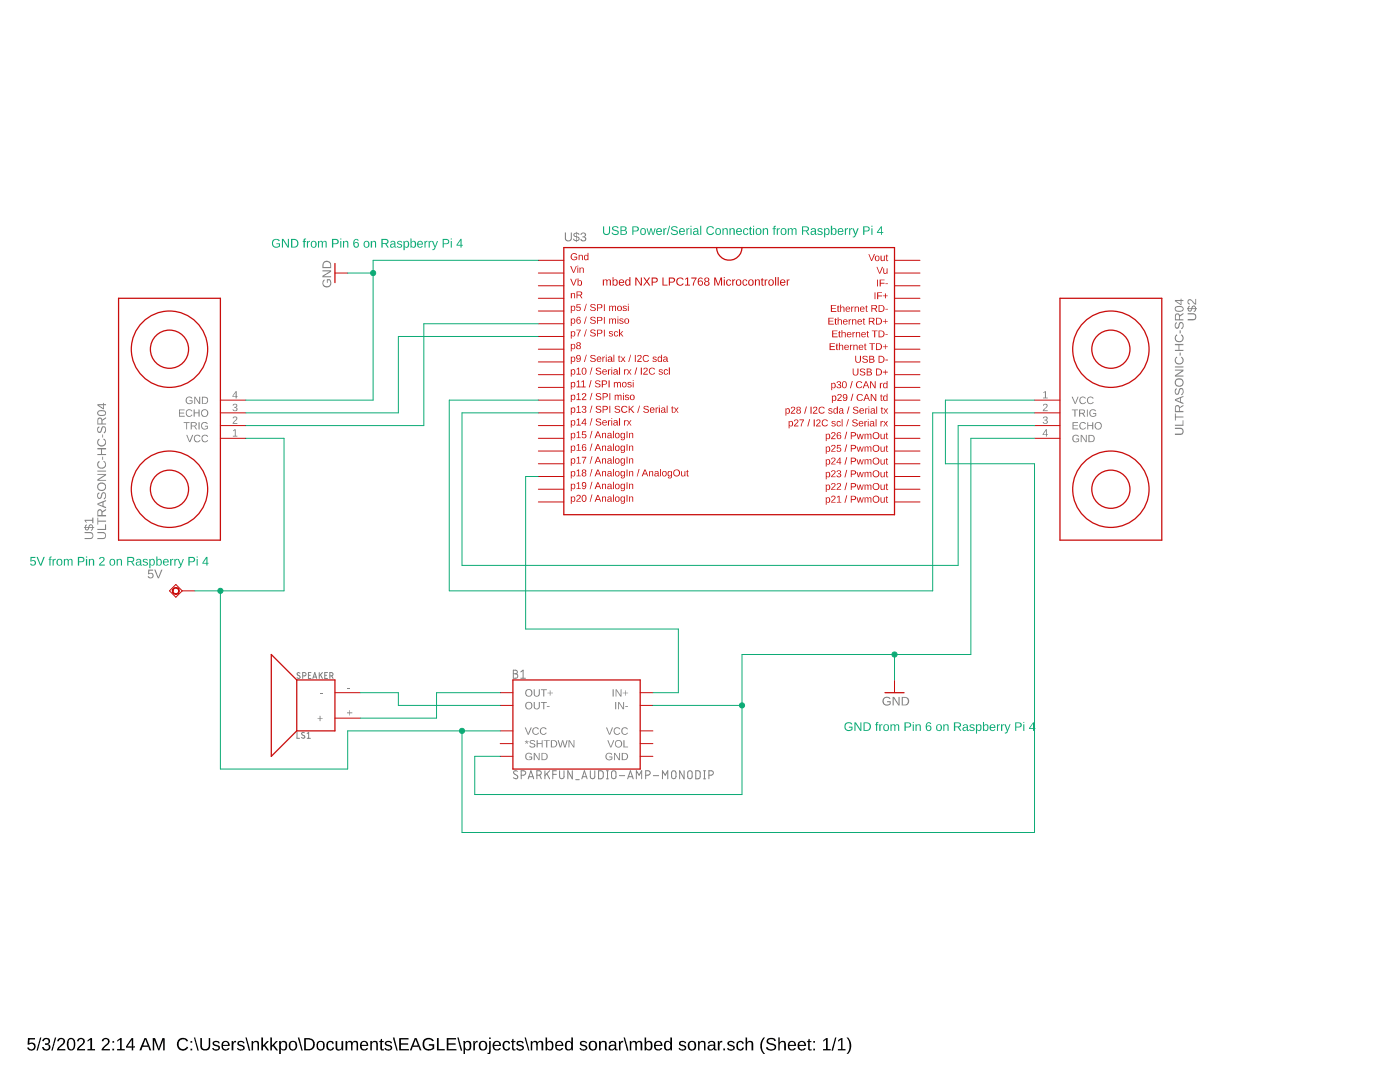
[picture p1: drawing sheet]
<?xml version="1.0" encoding="utf-8"?>
<!DOCTYPE eagle SYSTEM "eagle.dtd">
<!--
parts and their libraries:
diy-modules: Released under the Creative Commons Attribution 4.0 International License: http://creativecommons.org/licenses/by/4.0
SparkFun-Electromechanical: Licensing: Creative Commons ShareAlike 4.0 International - https://creativecommons.org/licenses/by-sa/4.0
-->
<eagle version="9.6.2">
<drawing>
<settings>
<setting alwaysvectorfont="no"/>
<setting verticaltext="up"/>
</settings>
<grid distance="0.1" unitdist="inch" unit="inch" style="lines" multiple="1" display="no" altdistance="0.01" altunitdist="inch" altunit="inch"/>
<schematic xreflabel="%F%N/%S.%C%R" xrefpart="/%S.%C%R">
<libraries>
<library name="diy-modules">
<symbols>
<symbol name="ULTRASONIC-HC-SR04">
<pin name="VCC" x="-2.54" y="-15.24" length="middle" direction="pwr" rot="R90"/>
<pin name="TRIG" x="0" y="-15.24" length="middle" direction="in" rot="R90"/>
<pin name="ECHO" x="2.54" y="-15.24" length="middle" direction="out" rot="R90"/>
<pin name="GND" x="5.08" y="-15.24" length="middle" direction="pwr" rot="R90"/>
<wire x1="-22.86" y1="-10.16" x2="-22.86" y2="10.16" width="0.254" layer="94"/>
<wire x1="-22.86" y1="10.16" x2="25.4" y2="10.16" width="0.254" layer="94"/>
<wire x1="25.4" y1="10.16" x2="25.4" y2="-10.16" width="0.254" layer="94"/>
<wire x1="25.4" y1="-10.16" x2="-22.86" y2="-10.16" width="0.254" layer="94"/>
<circle x="-12.7" y="0" radius="7.62" width="0.254" layer="94"/>
<circle x="15.24" y="0" radius="7.62" width="0.254" layer="94"/>
<circle x="15.24" y="0" radius="3.81845625" width="0.254" layer="94"/>
<circle x="-12.7" y="0" radius="3.81845625" width="0.254" layer="94"/>
<text x="-22.86" y="15.24" size="1.778" layer="95">&gt;NAME</text>
<text x="-22.86" y="12.7" size="1.778" layer="95">&gt;VALUE</text>
</symbol>
</symbols>
<devicesets>
<deviceset name="ULTRASONIC-HC-SR04">
<gates>
<gate name="G$1" symbol="ULTRASONIC-HC-SR04" x="0" y="0"/>
</gates>
<devices>
<device name="" package="ULTRASONIC-HC-SR04">
<connects>
<connect gate="G$1" pin="ECHO" pad="3"/>
<connect gate="G$1" pin="GND" pad="4"/>
<connect gate="G$1" pin="TRIG" pad="2"/>
<connect gate="G$1" pin="VCC" pad="1"/>
</connects>
<technologies>
<technology name=""/>
</technologies>
</device>
<device name="#V" package="ULTRASONIC-HC-SR04#V">
<connects>
<connect gate="G$1" pin="ECHO" pad="3"/>
<connect gate="G$1" pin="GND" pad="4"/>
<connect gate="G$1" pin="TRIG" pad="2"/>
<connect gate="G$1" pin="VCC" pad="1"/>
</connects>
<technologies>
<technology name=""/>
</technologies>
</device>
</devices>
</deviceset>
</devicesets>
</library>
<library name="SparkFun-Electromechanical">
<symbols>
<symbol name="SPEAKER">
<pin name="+" x="-10.16" y="2.54" length="middle"/>
<pin name="-" x="-10.16" y="-2.54" length="middle"/>
<wire x1="-5.08" y1="5.08" x2="-5.08" y2="-5.08" width="0.254" layer="94"/>
<wire x1="-5.08" y1="-5.08" x2="2.54" y2="-5.08" width="0.254" layer="94"/>
<wire x1="2.54" y1="-5.08" x2="2.54" y2="5.08" width="0.254" layer="94"/>
<wire x1="2.54" y1="5.08" x2="-5.08" y2="5.08" width="0.254" layer="94"/>
<wire x1="2.54" y1="5.08" x2="7.62" y2="10.16" width="0.254" layer="94"/>
<wire x1="7.62" y1="10.16" x2="7.62" y2="-10.16" width="0.254" layer="94"/>
<wire x1="7.62" y1="-10.16" x2="2.54" y2="-5.08" width="0.254" layer="94"/>
<text x="2.54" y="5.334" size="1.27" layer="95" font="vector" rot="MR0">&gt;NAME</text>
<text x="2.54" y="-5.334" size="1.27" layer="96" font="vector" rot="R180">&gt;VALUE</text>
</symbol>
</symbols>
<devicesets>
<deviceset name="SPEAKER" prefix="LS">
<gates>
<gate name="G$1" symbol="SPEAKER" x="0" y="0"/>
</gates>
<devices>
<device name="" package="PCB_MOUNT_SPEAKER">
<connects>
<connect gate="G$1" pin="+" pad="+"/>
<connect gate="G$1" pin="-" pad="-"/>
</connects>
<technologies>
<technology name="">
<attribute name="PROD_ID" value="COMP-11789"/>
<attribute name="SF_SKU" value="COM-11089"/>
</technology>
</technologies>
</device>
</devices>
</deviceset>
</devicesets>
</library>
<library name="SparkFun-Boards">
<symbols>
<symbol name="AUDIO-AMP-MONO">
<wire x1="-12.7" y1="10.16" x2="12.7" y2="10.16" width="0.254" layer="94"/>
<wire x1="12.7" y1="10.16" x2="12.7" y2="-7.62" width="0.254" layer="94"/>
<wire x1="12.7" y1="-7.62" x2="-12.7" y2="-7.62" width="0.254" layer="94"/>
<wire x1="-12.7" y1="-7.62" x2="-12.7" y2="10.16" width="0.254" layer="94"/>
<pin name="OUT+" x="-15.24" y="7.62" visible="pin" length="short"/>
<pin name="OUT-" x="-15.24" y="5.08" visible="pin" length="short"/>
<pin name="GND" x="-15.24" y="-5.08" visible="pin" length="short"/>
<pin name="VCC" x="-15.24" y="0" visible="pin" length="short"/>
<pin name="*SHTDWN" x="-15.24" y="-2.54" visible="pin" length="short"/>
<pin name="VCC@VOL" x="15.24" y="0" visible="pin" length="short" rot="R180"/>
<pin name="VOL" x="15.24" y="-2.54" visible="pin" length="short" rot="R180"/>
<pin name="GND@VOL" x="15.24" y="-5.08" visible="pin" length="short" rot="R180"/>
<pin name="IN-" x="15.24" y="5.08" visible="pin" length="short" rot="R180"/>
<pin name="IN+" x="15.24" y="7.62" visible="pin" length="short" rot="R180"/>
<text x="-12.7" y="10.414" size="1.778" layer="95" font="vector">&gt;Name</text>
<text x="-12.7" y="-7.874" size="1.778" layer="96" font="vector" align="top-left">&gt;Value</text>
</symbol>
<symbol name="MBED_NXP_LPC1768">
<wire x1="-33.02" y1="25.4" x2="-33.02" y2="-27.94" width="0.254" layer="94"/>
<wire x1="-33.02" y1="-27.94" x2="33.02" y2="-27.94" width="0.254" layer="94"/>
<wire x1="33.02" y1="-27.94" x2="33.02" y2="25.4" width="0.254" layer="94"/>
<wire x1="33.02" y1="25.4" x2="2.54" y2="25.4" width="0.254" layer="94"/>
<wire x1="2.54" y1="25.4" x2="-2.54" y2="25.4" width="0.254" layer="94"/>
<wire x1="-2.54" y1="25.4" x2="-33.02" y2="25.4" width="0.254" layer="94"/>
<wire x1="2.54" y1="25.4" x2="-2.54" y2="25.4" width="0.254" layer="94" curve="-180"/>
<text x="-33.02" y="26.67" size="1.778" layer="95">&gt;NAME</text>
<text x="-31.75" y="15.24" size="1.4224" layer="94">nR</text>
<text x="31.75" y="19.05" size="1.4224" layer="94" rot="R180">IF-</text>
<text x="31.75" y="16.51" size="1.4224" layer="94" rot="R180">IF+</text>
<text x="31.75" y="13.97" size="1.4224" layer="94" rot="R180">Ethernet RD-</text>
<text x="31.75" y="11.43" size="1.4224" layer="94" rot="R180">Ethernet RD+</text>
<text x="31.75" y="8.89" size="1.4224" layer="94" rot="R180">Ethernet TD-</text>
<text x="31.75" y="6.35" size="1.4224" layer="94" rot="R180">Ethernet TD+</text>
<text x="31.75" y="3.81" size="1.4224" layer="94" rot="R180">USB D-</text>
<text x="31.75" y="1.27" size="1.4224" layer="94" rot="R180">USB D+</text>
<text x="31.75" y="24.13" size="1.4224" layer="94" rot="R180">Vout</text>
<text x="31.75" y="21.59" size="1.4224" layer="94" rot="R180">Vu</text>
<text x="31.75" y="-24.13" size="1.4224" layer="94" rot="R180">p21 / PwmOut</text>
<text x="31.75" y="-21.59" size="1.4224" layer="94" rot="R180">p22 / PwmOut</text>
<text x="31.75" y="-19.05" size="1.4224" layer="94" rot="R180">p23 / PwmOut</text>
<text x="31.75" y="-16.51" size="1.4224" layer="94" rot="R180">p24 / PwmOut</text>
<text x="31.75" y="-13.97" size="1.4224" layer="94" rot="R180">p25 / PwmOut</text>
<text x="31.75" y="-11.43" size="1.4224" layer="94" rot="R180">p26 / PwmOut</text>
<text x="31.75" y="-8.89" size="1.4224" layer="94" rot="R180">p27 / I2C scl / Serial rx</text>
<text x="31.75" y="-6.35" size="1.4224" layer="94" rot="R180">p28 / I2C sda / Serial tx</text>
<text x="31.75" y="-3.81" size="1.4224" layer="94" rot="R180">p29 / CAN td</text>
<text x="31.75" y="-1.27" size="1.4224" layer="94" rot="R180">p30 / CAN rd</text>
<text x="-31.75" y="12.7" size="1.4224" layer="94">p5 / SPI mosi</text>
<text x="-31.75" y="10.16" size="1.4224" layer="94">p6 / SPI miso</text>
<text x="-31.75" y="7.62" size="1.4224" layer="94">p7 / SPI sck</text>
<text x="-31.75" y="5.08" size="1.4224" layer="94">p8</text>
<text x="-31.75" y="2.54" size="1.4224" layer="94">p9 / Serial tx / I2C sda</text>
<text x="-31.75" y="0" size="1.4224" layer="94">p10 / Serial rx / I2C scl</text>
<text x="-31.75" y="-2.54" size="1.4224" layer="94">p11 / SPI mosi</text>
<text x="-31.75" y="-5.08" size="1.4224" layer="94">p12 / SPI miso</text>
<text x="-31.75" y="-7.62" size="1.4224" layer="94">p13 / SPI SCK / Serial tx</text>
<text x="-31.75" y="-10.16" size="1.4224" layer="94">p14 / Serial rx</text>
<text x="-31.75" y="-12.7" size="1.4224" layer="94">p15 / AnalogIn</text>
<text x="-31.75" y="-15.24" size="1.4224" layer="94">p16 / AnalogIn</text>
<text x="-31.75" y="-17.78" size="1.4224" layer="94">p17 / AnalogIn</text>
<text x="-31.75" y="-20.32" size="1.4224" layer="94">p18 / AnalogIn / AnalogOut</text>
<text x="-31.75" y="-22.86" size="1.4224" layer="94">p19 / AnalogIn</text>
<text x="-31.75" y="-25.4" size="1.4224" layer="94">p20 / AnalogIn</text>
<text x="-25.4" y="17.78" size="1.6764" layer="94">mbed NXP LPC1768 Microcontroller</text>
<text x="-31.75" y="20.32" size="1.4224" layer="94">Vin</text>
<text x="-31.75" y="17.78" size="1.4224" layer="94">Vb</text>
<text x="-31.75" y="22.86" size="1.4224" layer="94">Gnd</text>
<pin name="P$1" x="-38.1" y="22.86" visible="off" length="middle"/>
<pin name="P$2" x="-38.1" y="20.32" visible="off" length="middle"/>
<pin name="P$3" x="-38.1" y="17.78" visible="off" length="middle"/>
<pin name="P$4" x="-38.1" y="15.24" visible="off" length="middle"/>
<pin name="P$5" x="-38.1" y="12.7" visible="off" length="middle"/>
<pin name="P$6" x="-38.1" y="10.16" visible="off" length="middle"/>
<pin name="P$7" x="-38.1" y="7.62" visible="off" length="middle"/>
<pin name="P$8" x="-38.1" y="5.08" visible="off" length="middle"/>
<pin name="P$9" x="-38.1" y="2.54" visible="off" length="middle"/>
<pin name="P$10" x="-38.1" y="0" visible="off" length="middle"/>
<pin name="P$11" x="-38.1" y="-2.54" visible="off" length="middle"/>
<pin name="P$12" x="-38.1" y="-5.08" visible="off" length="middle"/>
<pin name="P$13" x="-38.1" y="-7.62" visible="off" length="middle"/>
<pin name="P$14" x="-38.1" y="-10.16" visible="off" length="middle"/>
<pin name="P$15" x="-38.1" y="-12.7" visible="off" length="middle"/>
<pin name="P$16" x="-38.1" y="-15.24" visible="off" length="middle"/>
<pin name="P$17" x="-38.1" y="-17.78" visible="off" length="middle"/>
<pin name="P$18" x="-38.1" y="-20.32" visible="off" length="middle"/>
<pin name="P$19" x="-38.1" y="-22.86" visible="off" length="middle"/>
<pin name="P$20" x="-38.1" y="-25.4" visible="off" length="middle"/>
<pin name="P$21" x="38.1" y="-25.4" visible="off" length="middle" rot="R180"/>
<pin name="P$22" x="38.1" y="-22.86" visible="off" length="middle" rot="R180"/>
<pin name="P$23" x="38.1" y="-20.32" visible="off" length="middle" rot="R180"/>
<pin name="P$24" x="38.1" y="-17.78" visible="off" length="middle" rot="R180"/>
<pin name="P$25" x="38.1" y="-15.24" visible="off" length="middle" rot="R180"/>
<pin name="P$26" x="38.1" y="-12.7" visible="off" length="middle" rot="R180"/>
<pin name="P$27" x="38.1" y="-10.16" visible="off" length="middle" rot="R180"/>
<pin name="P$28" x="38.1" y="-7.62" visible="off" length="middle" rot="R180"/>
<pin name="P$29" x="38.1" y="-5.08" visible="off" length="middle" rot="R180"/>
<pin name="P$30" x="38.1" y="-2.54" visible="off" length="middle" rot="R180"/>
<pin name="P$31" x="38.1" y="0" visible="off" length="middle" rot="R180"/>
<pin name="P$32" x="38.1" y="2.54" visible="off" length="middle" rot="R180"/>
<pin name="P$33" x="38.1" y="5.08" visible="off" length="middle" rot="R180"/>
<pin name="P$34" x="38.1" y="7.62" visible="off" length="middle" rot="R180"/>
<pin name="P$35" x="38.1" y="10.16" visible="off" length="middle" rot="R180"/>
<pin name="P$36" x="38.1" y="12.7" visible="off" length="middle" rot="R180"/>
<pin name="P$37" x="38.1" y="15.24" visible="off" length="middle" rot="R180"/>
<pin name="P$38" x="38.1" y="17.78" visible="off" length="middle" rot="R180"/>
<pin name="P$39" x="38.1" y="20.32" visible="off" length="middle" rot="R180"/>
<pin name="P$40" x="38.1" y="22.86" visible="off" length="middle" rot="R180"/>
</symbol>
</symbols>
<devicesets>
<deviceset name="SPARKFUN_AUDIO-AMP-MONO" prefix="B">
<gates>
<gate name="U1" symbol="AUDIO-AMP-MONO" x="0" y="0"/>
</gates>
<devices>
<device name="DIP" package="AUDIO-AMP-MONO">
<connects>
<connect gate="U1" pin="*SHTDWN" pad="S"/>
<connect gate="U1" pin="GND" pad="PWR-"/>
<connect gate="U1" pin="GND@VOL" pad="VOL-"/>
<connect gate="U1" pin="IN+" pad="IN+"/>
<connect gate="U1" pin="IN-" pad="IN-"/>
<connect gate="U1" pin="OUT+" pad="OUT+"/>
<connect gate="U1" pin="OUT-" pad="OUT-"/>
<connect gate="U1" pin="VCC" pad="PWR+"/>
<connect gate="U1" pin="VCC@VOL" pad="VOL+"/>
<connect gate="U1" pin="VOL" pad="VOL"/>
</connects>
<technologies>
<technology name=""/>
</technologies>
</device>
</devices>
</deviceset>
<deviceset name="MBED_NXP_LPC1768">
<gates>
<gate name="G$1" symbol="MBED_NXP_LPC1768" x="0" y="0"/>
</gates>
<devices>
<device name="" package="DIL40_0.9">
<connects>
<connect gate="G$1" pin="P$1" pad="1"/>
<connect gate="G$1" pin="P$10" pad="10"/>
<connect gate="G$1" pin="P$11" pad="11"/>
<connect gate="G$1" pin="P$12" pad="12"/>
<connect gate="G$1" pin="P$13" pad="13"/>
<connect gate="G$1" pin="P$14" pad="14"/>
<connect gate="G$1" pin="P$15" pad="15"/>
<connect gate="G$1" pin="P$16" pad="16"/>
<connect gate="G$1" pin="P$17" pad="17"/>
<connect gate="G$1" pin="P$18" pad="18"/>
<connect gate="G$1" pin="P$19" pad="19"/>
<connect gate="G$1" pin="P$2" pad="2"/>
<connect gate="G$1" pin="P$20" pad="20"/>
<connect gate="G$1" pin="P$21" pad="21"/>
<connect gate="G$1" pin="P$22" pad="22"/>
<connect gate="G$1" pin="P$23" pad="23"/>
<connect gate="G$1" pin="P$24" pad="24"/>
<connect gate="G$1" pin="P$25" pad="25"/>
<connect gate="G$1" pin="P$26" pad="26"/>
<connect gate="G$1" pin="P$27" pad="27"/>
<connect gate="G$1" pin="P$28" pad="28"/>
<connect gate="G$1" pin="P$29" pad="29"/>
<connect gate="G$1" pin="P$3" pad="3"/>
<connect gate="G$1" pin="P$30" pad="30"/>
<connect gate="G$1" pin="P$31" pad="31"/>
<connect gate="G$1" pin="P$32" pad="32"/>
<connect gate="G$1" pin="P$33" pad="33"/>
<connect gate="G$1" pin="P$34" pad="34"/>
<connect gate="G$1" pin="P$35" pad="35"/>
<connect gate="G$1" pin="P$36" pad="36"/>
<connect gate="G$1" pin="P$37" pad="37"/>
<connect gate="G$1" pin="P$38" pad="38"/>
<connect gate="G$1" pin="P$39" pad="39"/>
<connect gate="G$1" pin="P$4" pad="4"/>
<connect gate="G$1" pin="P$40" pad="40"/>
<connect gate="G$1" pin="P$5" pad="5"/>
<connect gate="G$1" pin="P$6" pad="6"/>
<connect gate="G$1" pin="P$7" pad="7"/>
<connect gate="G$1" pin="P$8" pad="8"/>
<connect gate="G$1" pin="P$9" pad="9"/>
</connects>
<technologies>
<technology name="">
<attribute name="PROD_ID" value="COMP-12167" constant="no"/>
<attribute name="VALUE" value="MBED1768" constant="no"/>
</technology>
</technologies>
</device>
</devices>
</deviceset>
</devicesets>
</library>
<library name="supply1">
<symbols>
<symbol name="GND">
<wire x1="-1.905" y1="0" x2="1.905" y2="0" width="0.254" layer="94"/>
<text x="-2.54" y="-2.54" size="1.778" layer="96">&gt;VALUE</text>
<pin name="GND" x="0" y="2.54" visible="off" length="short" direction="sup" rot="R270"/>
</symbol>
</symbols>
<devicesets>
<deviceset name="GND" prefix="GND">
<gates>
<gate name="1" symbol="GND" x="0" y="0"/>
</gates>
<devices>
<device name="">
<technologies>
<technology name=""/>
</technologies>
</device>
</devices>
</deviceset>
</devicesets>
</library>
<library name="testpad">
<symbols>
<symbol name="PPAD">
<wire x1="0" y1="-2.54" x2="1.27" y2="-1.27" width="0.1524" layer="94"/>
<wire x1="1.27" y1="-1.27" x2="0" y2="0" width="0.1524" layer="94"/>
<wire x1="0" y1="0" x2="-1.27" y2="-1.27" width="0.1524" layer="94"/>
<wire x1="-1.27" y1="-1.27" x2="0" y2="-2.54" width="0.1524" layer="94"/>
<circle x="0" y="-1.27" radius="0.635" width="0.1524" layer="94"/>
<text x="-2.54" y="-4.445" size="1.778" layer="95">&gt;NAME</text>
<text x="2.54" y="-1.27" size="1.778" layer="97">&gt;TP_SIGNAL_NAME</text>
<pin name="TP" x="0" y="2.54" visible="off" length="short" direction="in" rot="R270"/>
</symbol>
</symbols>
<devicesets>
<deviceset name="TPSQ" prefix="TP">
<gates>
<gate name="G$1" symbol="PPAD" x="0" y="0"/>
</gates>
<devices>
<device name="B1,27" package="B1,27">
<connects>
<connect gate="G$1" pin="TP" pad="TP"/>
</connects>
<package3dinstances>
<package3dinstance package3d_urn="urn:adsk.eagle:package:27944/2"/>
</package3dinstances>
<technologies>
<technology name="">
<attribute name="POPULARITY" value="0" constant="no"/>
<attribute name="TP_SIGNAL_NAME" value="" constant="no"/>
</technology>
</technologies>
</device>
<device name="B2,54" package="B2,54">
<connects>
<connect gate="G$1" pin="TP" pad="TP"/>
</connects>
<package3dinstances>
<package3dinstance package3d_urn="urn:adsk.eagle:package:27948/1"/>
</package3dinstances>
<technologies>
<technology name="">
<attribute name="POPULARITY" value="0" constant="no"/>
<attribute name="TP_SIGNAL_NAME" value="" constant="no"/>
</technology>
</technologies>
</device>
<device name="PAD1-13" package="P1-13">
<connects>
<connect gate="G$1" pin="TP" pad="TP"/>
</connects>
<package3dinstances>
<package3dinstance package3d_urn="urn:adsk.eagle:package:27946/1"/>
</package3dinstances>
<technologies>
<technology name="">
<attribute name="POPULARITY" value="0" constant="no"/>
<attribute name="TP_SIGNAL_NAME" value="" constant="no"/>
</technology>
</technologies>
</device>
<device name="PAD1-13Y" package="P1-13Y">
<connects>
<connect gate="G$1" pin="TP" pad="TP"/>
</connects>
<package3dinstances>
<package3dinstance package3d_urn="urn:adsk.eagle:package:27947/1"/>
</package3dinstances>
<technologies>
<technology name="">
<attribute name="POPULARITY" value="0" constant="no"/>
<attribute name="TP_SIGNAL_NAME" value="" constant="no"/>
</technology>
</technologies>
</device>
<device name="PAD1-17" package="P1-17">
<connects>
<connect gate="G$1" pin="TP" pad="TP"/>
</connects>
<package3dinstances>
<package3dinstance package3d_urn="urn:adsk.eagle:package:27949/1"/>
</package3dinstances>
<technologies>
<technology name="">
<attribute name="POPULARITY" value="0" constant="no"/>
<attribute name="TP_SIGNAL_NAME" value="" constant="no"/>
</technology>
</technologies>
</device>
<device name="PAD1-17Y" package="P1-17Y">
<connects>
<connect gate="G$1" pin="TP" pad="TP"/>
</connects>
<package3dinstances>
<package3dinstance package3d_urn="urn:adsk.eagle:package:27953/1"/>
</package3dinstances>
<technologies>
<technology name="">
<attribute name="POPULARITY" value="0" constant="no"/>
<attribute name="TP_SIGNAL_NAME" value="" constant="no"/>
</technology>
</technologies>
</device>
<device name="PAD1-20" package="P1-20">
<connects>
<connect gate="G$1" pin="TP" pad="TP"/>
</connects>
<package3dinstances>
<package3dinstance package3d_urn="urn:adsk.eagle:package:27950/1"/>
</package3dinstances>
<technologies>
<technology name="">
<attribute name="POPULARITY" value="0" constant="no"/>
<attribute name="TP_SIGNAL_NAME" value="" constant="no"/>
</technology>
</technologies>
</device>
<device name="PAD1-20Y" package="P1-20Y">
<connects>
<connect gate="G$1" pin="TP" pad="TP"/>
</connects>
<package3dinstances>
<package3dinstance package3d_urn="urn:adsk.eagle:package:27951/1"/>
</package3dinstances>
<technologies>
<technology name="">
<attribute name="POPULARITY" value="0" constant="no"/>
<attribute name="TP_SIGNAL_NAME" value="" constant="no"/>
</technology>
</technologies>
</device>
<device name="TP06R" package="TP06R">
<connects>
<connect gate="G$1" pin="TP" pad="TP"/>
</connects>
<package3dinstances>
<package3dinstance package3d_urn="urn:adsk.eagle:package:27954/1"/>
</package3dinstances>
<technologies>
<technology name="">
<attribute name="POPULARITY" value="0" constant="no"/>
<attribute name="TP_SIGNAL_NAME" value="" constant="no"/>
</technology>
</technologies>
</device>
<device name="TP06SQ" package="TP06SQ">
<connects>
<connect gate="G$1" pin="TP" pad="TP"/>
</connects>
<package3dinstances>
<package3dinstance package3d_urn="urn:adsk.eagle:package:27952/1"/>
</package3dinstances>
<technologies>
<technology name="">
<attribute name="POPULARITY" value="0" constant="no"/>
<attribute name="TP_SIGNAL_NAME" value="" constant="no"/>
</technology>
</technologies>
</device>
<device name="TP07R" package="TP07R">
<connects>
<connect gate="G$1" pin="TP" pad="TP"/>
</connects>
<package3dinstances>
<package3dinstance package3d_urn="urn:adsk.eagle:package:27970/1"/>
</package3dinstances>
<technologies>
<technology name="">
<attribute name="POPULARITY" value="0" constant="no"/>
<attribute name="TP_SIGNAL_NAME" value="" constant="no"/>
</technology>
</technologies>
</device>
<device name="TP07SQ" package="TP07SQ">
<connects>
<connect gate="G$1" pin="TP" pad="TP"/>
</connects>
<package3dinstances>
<package3dinstance package3d_urn="urn:adsk.eagle:package:27955/1"/>
</package3dinstances>
<technologies>
<technology name="">
<attribute name="POPULARITY" value="0" constant="no"/>
<attribute name="TP_SIGNAL_NAME" value="" constant="no"/>
</technology>
</technologies>
</device>
<device name="TP08R" package="TP08R">
<connects>
<connect gate="G$1" pin="TP" pad="TP"/>
</connects>
<package3dinstances>
<package3dinstance package3d_urn="urn:adsk.eagle:package:27956/1"/>
</package3dinstances>
<technologies>
<technology name="">
<attribute name="POPULARITY" value="0" constant="no"/>
<attribute name="TP_SIGNAL_NAME" value="" constant="no"/>
</technology>
</technologies>
</device>
<device name="TP08SQ" package="TP08SQ">
<connects>
<connect gate="G$1" pin="TP" pad="TP"/>
</connects>
<package3dinstances>
<package3dinstance package3d_urn="urn:adsk.eagle:package:27960/1"/>
</package3dinstances>
<technologies>
<technology name="">
<attribute name="POPULARITY" value="0" constant="no"/>
<attribute name="TP_SIGNAL_NAME" value="" constant="no"/>
</technology>
</technologies>
</device>
<device name="TP09R" package="TP09R">
<connects>
<connect gate="G$1" pin="TP" pad="TP"/>
</connects>
<package3dinstances>
<package3dinstance package3d_urn="urn:adsk.eagle:package:27958/1"/>
</package3dinstances>
<technologies>
<technology name="">
<attribute name="POPULARITY" value="0" constant="no"/>
<attribute name="TP_SIGNAL_NAME" value="" constant="no"/>
</technology>
</technologies>
</device>
<device name="TP09SQ" package="TP09SQ">
<connects>
<connect gate="G$1" pin="TP" pad="TP"/>
</connects>
<package3dinstances>
<package3dinstance package3d_urn="urn:adsk.eagle:package:27957/1"/>
</package3dinstances>
<technologies>
<technology name="">
<attribute name="POPULARITY" value="0" constant="no"/>
<attribute name="TP_SIGNAL_NAME" value="" constant="no"/>
</technology>
</technologies>
</device>
<device name="TP10R" package="TP10R">
<connects>
<connect gate="G$1" pin="TP" pad="TP"/>
</connects>
<package3dinstances>
<package3dinstance package3d_urn="urn:adsk.eagle:package:27959/1"/>
</package3dinstances>
<technologies>
<technology name="">
<attribute name="POPULARITY" value="0" constant="no"/>
<attribute name="TP_SIGNAL_NAME" value="" constant="no"/>
</technology>
</technologies>
</device>
<device name="TP10SQ" package="TP10SQ">
<connects>
<connect gate="G$1" pin="TP" pad="TP"/>
</connects>
<package3dinstances>
<package3dinstance package3d_urn="urn:adsk.eagle:package:27962/1"/>
</package3dinstances>
<technologies>
<technology name="">
<attribute name="POPULARITY" value="0" constant="no"/>
<attribute name="TP_SIGNAL_NAME" value="" constant="no"/>
</technology>
</technologies>
</device>
<device name="TP11R" package="TP11R">
<connects>
<connect gate="G$1" pin="TP" pad="TP"/>
</connects>
<package3dinstances>
<package3dinstance package3d_urn="urn:adsk.eagle:package:27961/1"/>
</package3dinstances>
<technologies>
<technology name="">
<attribute name="POPULARITY" value="0" constant="no"/>
<attribute name="TP_SIGNAL_NAME" value="" constant="no"/>
</technology>
</technologies>
</device>
<device name="TP11SQ" package="TP11SQ">
<connects>
<connect gate="G$1" pin="TP" pad="TP"/>
</connects>
<package3dinstances>
<package3dinstance package3d_urn="urn:adsk.eagle:package:27965/1"/>
</package3dinstances>
<technologies>
<technology name="">
<attribute name="POPULARITY" value="0" constant="no"/>
<attribute name="TP_SIGNAL_NAME" value="" constant="no"/>
</technology>
</technologies>
</device>
<device name="TP12SQ" package="TP12SQ">
<connects>
<connect gate="G$1" pin="TP" pad="TP"/>
</connects>
<package3dinstances>
<package3dinstance package3d_urn="urn:adsk.eagle:package:27964/1"/>
</package3dinstances>
<technologies>
<technology name="">
<attribute name="POPULARITY" value="0" constant="no"/>
<attribute name="TP_SIGNAL_NAME" value="" constant="no"/>
</technology>
</technologies>
</device>
<device name="TP12R" package="TP12R">
<connects>
<connect gate="G$1" pin="TP" pad="TP"/>
</connects>
<package3dinstances>
<package3dinstance package3d_urn="urn:adsk.eagle:package:27963/1"/>
</package3dinstances>
<technologies>
<technology name="">
<attribute name="POPULARITY" value="1" constant="no"/>
<attribute name="TP_SIGNAL_NAME" value="" constant="no"/>
</technology>
</technologies>
</device>
<device name="TP13R" package="TP13R">
<connects>
<connect gate="G$1" pin="TP" pad="TP"/>
</connects>
<package3dinstances>
<package3dinstance package3d_urn="urn:adsk.eagle:package:27967/1"/>
</package3dinstances>
<technologies>
<technology name="">
<attribute name="POPULARITY" value="0" constant="no"/>
<attribute name="TP_SIGNAL_NAME" value="" constant="no"/>
</technology>
</technologies>
</device>
<device name="TP14R" package="TP14R">
<connects>
<connect gate="G$1" pin="TP" pad="TP"/>
</connects>
<package3dinstances>
<package3dinstance package3d_urn="urn:adsk.eagle:package:27966/1"/>
</package3dinstances>
<technologies>
<technology name="">
<attribute name="POPULARITY" value="0" constant="no"/>
<attribute name="TP_SIGNAL_NAME" value="" constant="no"/>
</technology>
</technologies>
</device>
<device name="TP15R" package="TP15R">
<connects>
<connect gate="G$1" pin="TP" pad="TP"/>
</connects>
<package3dinstances>
<package3dinstance package3d_urn="urn:adsk.eagle:package:27968/1"/>
</package3dinstances>
<technologies>
<technology name="">
<attribute name="POPULARITY" value="0" constant="no"/>
<attribute name="TP_SIGNAL_NAME" value="" constant="no"/>
</technology>
</technologies>
</device>
<device name="TP16R" package="TP16R">
<connects>
<connect gate="G$1" pin="TP" pad="TP"/>
</connects>
<package3dinstances>
<package3dinstance package3d_urn="urn:adsk.eagle:package:27969/1"/>
</package3dinstances>
<technologies>
<technology name="">
<attribute name="POPULARITY" value="0" constant="no"/>
<attribute name="TP_SIGNAL_NAME" value="" constant="no"/>
</technology>
</technologies>
</device>
<device name="TP17R" package="TP17R">
<connects>
<connect gate="G$1" pin="TP" pad="TP"/>
</connects>
<package3dinstances>
<package3dinstance package3d_urn="urn:adsk.eagle:package:27971/1"/>
</package3dinstances>
<technologies>
<technology name="">
<attribute name="POPULARITY" value="0" constant="no"/>
<attribute name="TP_SIGNAL_NAME" value="" constant="no"/>
</technology>
</technologies>
</device>
<device name="TP18R" package="TP18R">
<connects>
<connect gate="G$1" pin="TP" pad="TP"/>
</connects>
<package3dinstances>
<package3dinstance package3d_urn="urn:adsk.eagle:package:27981/1"/>
</package3dinstances>
<technologies>
<technology name="">
<attribute name="POPULARITY" value="0" constant="no"/>
<attribute name="TP_SIGNAL_NAME" value="" constant="no"/>
</technology>
</technologies>
</device>
<device name="TP19R" package="TP19R">
<connects>
<connect gate="G$1" pin="TP" pad="TP"/>
</connects>
<package3dinstances>
<package3dinstance package3d_urn="urn:adsk.eagle:package:27972/1"/>
</package3dinstances>
<technologies>
<technology name="">
<attribute name="POPULARITY" value="0" constant="no"/>
<attribute name="TP_SIGNAL_NAME" value="" constant="no"/>
</technology>
</technologies>
</device>
<device name="TP20R" package="TP20R">
<connects>
<connect gate="G$1" pin="TP" pad="TP"/>
</connects>
<package3dinstances>
<package3dinstance package3d_urn="urn:adsk.eagle:package:27973/1"/>
</package3dinstances>
<technologies>
<technology name="">
<attribute name="POPULARITY" value="2" constant="no"/>
<attribute name="TP_SIGNAL_NAME" value="" constant="no"/>
</technology>
</technologies>
</device>
<device name="TP13SQ" package="TP13SQ">
<connects>
<connect gate="G$1" pin="TP" pad="TP"/>
</connects>
<package3dinstances>
<package3dinstance package3d_urn="urn:adsk.eagle:package:27974/1"/>
</package3dinstances>
<technologies>
<technology name="">
<attribute name="POPULARITY" value="0" constant="no"/>
<attribute name="TP_SIGNAL_NAME" value="" constant="no"/>
</technology>
</technologies>
</device>
<device name="TP14SQ" package="TP14SQ">
<connects>
<connect gate="G$1" pin="TP" pad="TP"/>
</connects>
<package3dinstances>
<package3dinstance package3d_urn="urn:adsk.eagle:package:27984/1"/>
</package3dinstances>
<technologies>
<technology name="">
<attribute name="POPULARITY" value="0" constant="no"/>
<attribute name="TP_SIGNAL_NAME" value="" constant="no"/>
</technology>
</technologies>
</device>
<device name="TP15SQ" package="TP15SQ">
<connects>
<connect gate="G$1" pin="TP" pad="TP"/>
</connects>
<package3dinstances>
<package3dinstance package3d_urn="urn:adsk.eagle:package:27975/1"/>
</package3dinstances>
<technologies>
<technology name="">
<attribute name="POPULARITY" value="0" constant="no"/>
<attribute name="TP_SIGNAL_NAME" value="" constant="no"/>
</technology>
</technologies>
</device>
<device name="TP16SQ" package="TP16SQ">
<connects>
<connect gate="G$1" pin="TP" pad="TP"/>
</connects>
<package3dinstances>
<package3dinstance package3d_urn="urn:adsk.eagle:package:27976/1"/>
</package3dinstances>
<technologies>
<technology name="">
<attribute name="POPULARITY" value="0" constant="no"/>
<attribute name="TP_SIGNAL_NAME" value="" constant="no"/>
</technology>
</technologies>
</device>
<device name="TP17SQ" package="TP17SQ">
<connects>
<connect gate="G$1" pin="TP" pad="TP"/>
</connects>
<package3dinstances>
<package3dinstance package3d_urn="urn:adsk.eagle:package:27977/1"/>
</package3dinstances>
<technologies>
<technology name="">
<attribute name="POPULARITY" value="0" constant="no"/>
<attribute name="TP_SIGNAL_NAME" value="" constant="no"/>
</technology>
</technologies>
</device>
<device name="TP18SQ" package="TP18SQ">
<connects>
<connect gate="G$1" pin="TP" pad="TP"/>
</connects>
<package3dinstances>
<package3dinstance package3d_urn="urn:adsk.eagle:package:27979/1"/>
</package3dinstances>
<technologies>
<technology name="">
<attribute name="POPULARITY" value="2" constant="no"/>
<attribute name="TP_SIGNAL_NAME" value="" constant="no"/>
</technology>
</technologies>
</device>
<device name="TP19SQ" package="TP19SQ">
<connects>
<connect gate="G$1" pin="TP" pad="TP"/>
</connects>
<package3dinstances>
<package3dinstance package3d_urn="urn:adsk.eagle:package:27978/1"/>
</package3dinstances>
<technologies>
<technology name="">
<attribute name="POPULARITY" value="0" constant="no"/>
<attribute name="TP_SIGNAL_NAME" value="" constant="no"/>
</technology>
</technologies>
</device>
<device name="TP20SQ" package="TP20SQ">
<connects>
<connect gate="G$1" pin="TP" pad="TP"/>
</connects>
<package3dinstances>
<package3dinstance package3d_urn="urn:adsk.eagle:package:27980/1"/>
</package3dinstances>
<technologies>
<technology name="">
<attribute name="POPULARITY" value="0" constant="no"/>
<attribute name="TP_SIGNAL_NAME" value="" constant="no"/>
</technology>
</technologies>
</device>
</devices>
</deviceset>
</devicesets>
</library>
</libraries>
<attributes>
</attributes>
<variantdefs>
</variantdefs>
<classes>
<class number="0" name="default" width="0" drill="0">
</class>
</classes>
<parts>
<part name="U$1" library="diy-modules" deviceset="ULTRASONIC-HC-SR04" device=""/>
<part name="U$2" library="diy-modules" deviceset="ULTRASONIC-HC-SR04" device=""/>
<part name="LS1" library="SparkFun-Electromechanical" deviceset="SPEAKER" device=""/>
<part name="B1" library="SparkFun-Boards" deviceset="SPARKFUN_AUDIO-AMP-MONO" device="DIP"/>
<part name="U$3" library="SparkFun-Boards" deviceset="MBED_NXP_LPC1768" device="" value="MBED1768"/>
<part name="GND2" library="supply1" deviceset="GND" device=""/>
<part name="GND3" library="supply1" deviceset="GND" device=""/>
<part name="5V" library="testpad" deviceset="TPSQ" device="PAD1-20" package3d_urn="urn:adsk.eagle:package:27950/1"/>
</parts>
<sheets>
<sheet>
<plain>
<text x="137.16" y="-7.62" size="1.778" layer="91">GND from Pin 6 on Raspberry Pi 4</text>
<text x="22.86" y="88.9" size="1.778" layer="91">GND from Pin 6 on Raspberry Pi 4</text>
<text x="-25.4" y="25.4" size="1.778" layer="91">5V from Pin 2 on Raspberry Pi 4</text>
<text x="88.9" y="91.44" size="1.778" layer="91">USB Power/Serial Connection from Raspberry Pi 4</text>
</plain>
<instances>
<instance part="U$1" gate="G$1" x="2.54" y="53.34" smashed="yes" rot="R90">
<attribute name="NAME" x="-12.7" y="30.48" size="1.778" layer="95" rot="R90"/>
<attribute name="VALUE" x="-10.16" y="30.48" size="1.778" layer="95" rot="R90"/>
</instance>
<instance part="U$2" gate="G$1" x="190.5" y="55.88" smashed="yes" rot="R270">
<attribute name="NAME" x="205.74" y="78.74" size="1.778" layer="95" rot="R270"/>
<attribute name="VALUE" x="203.2" y="78.74" size="1.778" layer="95" rot="R270"/>
</instance>
<instance part="LS1" gate="G$1" x="30.48" y="-2.54" smashed="yes" rot="R180">
<attribute name="NAME" x="27.94" y="-7.874" size="1.27" layer="95" font="vector" rot="MR180"/>
<attribute name="VALUE" x="27.94" y="2.794" size="1.27" layer="96" font="vector"/>
</instance>
<instance part="B1" gate="U1" x="83.82" y="-7.62" smashed="yes">
<attribute name="NAME" x="71.12" y="2.794" size="1.778" layer="95" font="vector"/>
<attribute name="VALUE" x="71.12" y="-15.494" size="1.778" layer="96" font="vector" align="top-left"/>
</instance>
<instance part="U$3" gate="G$1" x="114.3" y="63.5" smashed="yes">
<attribute name="NAME" x="81.28" y="90.17" size="1.778" layer="95"/>
</instance>
<instance part="GND2" gate="1" x="35.56" y="83.82" smashed="yes" rot="R270">
<attribute name="VALUE" x="33.02" y="86.36" size="1.778" layer="96" rot="R270"/>
</instance>
<instance part="GND3" gate="1" x="147.32" y="0" smashed="yes">
<attribute name="VALUE" x="144.78" y="-2.54" size="1.778" layer="96"/>
</instance>
<instance part="5V" gate="G$1" x="5.08" y="20.32" smashed="yes" rot="R270">
<attribute name="NAME" x="-1.905" y="22.86" size="1.778" layer="95"/>
<attribute name="TP_SIGNAL_NAME" x="3.81" y="17.78" size="1.778" layer="97" rot="R270"/>
</instance>
</instances>
<busses>
</busses>
<nets>
<net name="N$1" class="0">
<segment>
<pinref part="U$3" gate="G$1" pin="P$18"/>
<wire x1="76.2" y1="43.18" x2="73.66" y2="43.18" width="0.1524" layer="91"/>
<wire x1="73.66" y1="43.18" x2="73.66" y2="12.7" width="0.1524" layer="91"/>
<wire x1="73.66" y1="12.7" x2="104.14" y2="12.7" width="0.1524" layer="91"/>
<pinref part="B1" gate="U1" pin="IN+"/>
<wire x1="104.14" y1="12.7" x2="104.14" y2="0" width="0.1524" layer="91"/>
<wire x1="104.14" y1="0" x2="99.06" y2="0" width="0.1524" layer="91"/>
</segment>
</net>
<net name="N$2" class="0">
<segment>
<pinref part="B1" gate="U1" pin="OUT+"/>
<wire x1="68.58" y1="0" x2="55.88" y2="0" width="0.1524" layer="91"/>
<wire x1="55.88" y1="0" x2="55.88" y2="-5.08" width="0.1524" layer="91"/>
<pinref part="LS1" gate="G$1" pin="+"/>
<wire x1="55.88" y1="-5.08" x2="40.64" y2="-5.08" width="0.1524" layer="91"/>
</segment>
</net>
<net name="N$3" class="0">
<segment>
<pinref part="LS1" gate="G$1" pin="-"/>
<wire x1="40.64" y1="0" x2="48.26" y2="0" width="0.1524" layer="91"/>
<pinref part="B1" gate="U1" pin="OUT-"/>
<wire x1="48.26" y1="0" x2="48.26" y2="-2.54" width="0.1524" layer="91"/>
<wire x1="48.26" y1="-2.54" x2="68.58" y2="-2.54" width="0.1524" layer="91"/>
</segment>
</net>
<net name="GND" class="0">
<segment>
<pinref part="GND3" gate="1" pin="GND"/>
<wire x1="147.32" y1="2.54" x2="147.32" y2="7.62" width="0.1524" layer="91"/>
<wire x1="147.32" y1="7.62" x2="116.84" y2="7.62" width="0.1524" layer="91"/>
<wire x1="116.84" y1="7.62" x2="116.84" y2="-2.54" width="0.1524" layer="91"/>
<pinref part="B1" gate="U1" pin="IN-"/>
<wire x1="116.84" y1="-2.54" x2="99.06" y2="-2.54" width="0.1524" layer="91"/>
<pinref part="B1" gate="U1" pin="GND"/>
<wire x1="68.58" y1="-12.7" x2="63.5" y2="-12.7" width="0.1524" layer="91"/>
<wire x1="63.5" y1="-12.7" x2="63.5" y2="-20.32" width="0.1524" layer="91"/>
<wire x1="63.5" y1="-20.32" x2="116.84" y2="-20.32" width="0.1524" layer="91"/>
<wire x1="116.84" y1="-20.32" x2="116.84" y2="-2.54" width="0.1524" layer="91"/>
<junction x="116.84" y="-2.54"/>
<wire x1="147.32" y1="7.62" x2="162.56" y2="7.62" width="0.1524" layer="91"/>
<wire x1="162.56" y1="7.62" x2="162.56" y2="50.8" width="0.1524" layer="91"/>
<junction x="147.32" y="7.62"/>
<pinref part="U$2" gate="G$1" pin="GND"/>
<wire x1="175.26" y1="50.8" x2="162.56" y2="50.8" width="0.1524" layer="91"/>
</segment>
<segment>
<pinref part="U$1" gate="G$1" pin="GND"/>
<wire x1="17.78" y1="58.42" x2="43.18" y2="58.42" width="0.1524" layer="91"/>
<wire x1="43.18" y1="58.42" x2="43.18" y2="83.82" width="0.1524" layer="91"/>
<pinref part="U$3" gate="G$1" pin="P$1"/>
<wire x1="43.18" y1="83.82" x2="43.18" y2="86.36" width="0.1524" layer="91"/>
<wire x1="43.18" y1="86.36" x2="76.2" y2="86.36" width="0.1524" layer="91"/>
<pinref part="GND2" gate="1" pin="GND"/>
<wire x1="38.1" y1="83.82" x2="43.18" y2="83.82" width="0.1524" layer="91"/>
<junction x="43.18" y="83.82"/>
</segment>
</net>
<net name="N$4" class="0">
<segment>
<pinref part="5V" gate="G$1" pin="TP"/>
<wire x1="7.62" y1="20.32" x2="12.7" y2="20.32" width="0.1524" layer="91"/>
<pinref part="U$1" gate="G$1" pin="VCC"/>
<wire x1="12.7" y1="20.32" x2="25.4" y2="20.32" width="0.1524" layer="91"/>
<wire x1="25.4" y1="20.32" x2="25.4" y2="50.8" width="0.1524" layer="91"/>
<wire x1="25.4" y1="50.8" x2="17.78" y2="50.8" width="0.1524" layer="91"/>
<pinref part="B1" gate="U1" pin="VCC"/>
<wire x1="68.58" y1="-7.62" x2="60.96" y2="-7.62" width="0.1524" layer="91"/>
<wire x1="60.96" y1="-7.62" x2="38.1" y2="-7.62" width="0.1524" layer="91"/>
<wire x1="38.1" y1="-7.62" x2="38.1" y2="-15.24" width="0.1524" layer="91"/>
<wire x1="38.1" y1="-15.24" x2="12.7" y2="-15.24" width="0.1524" layer="91"/>
<wire x1="12.7" y1="-15.24" x2="12.7" y2="20.32" width="0.1524" layer="91"/>
<junction x="12.7" y="20.32"/>
<wire x1="60.96" y1="-7.62" x2="60.96" y2="-27.94" width="0.1524" layer="91"/>
<wire x1="60.96" y1="-27.94" x2="175.26" y2="-27.94" width="0.1524" layer="91"/>
<junction x="60.96" y="-7.62"/>
<wire x1="175.26" y1="-27.94" x2="175.26" y2="45.72" width="0.1524" layer="91"/>
<wire x1="175.26" y1="45.72" x2="157.48" y2="45.72" width="0.1524" layer="91"/>
<pinref part="U$2" gate="G$1" pin="VCC"/>
<wire x1="157.48" y1="45.72" x2="157.48" y2="58.42" width="0.1524" layer="91"/>
<wire x1="157.48" y1="58.42" x2="175.26" y2="58.42" width="0.1524" layer="91"/>
</segment>
</net>
<net name="N$5" class="0">
<segment>
<pinref part="U$1" gate="G$1" pin="TRIG"/>
<wire x1="17.78" y1="53.34" x2="53.34" y2="53.34" width="0.1524" layer="91"/>
<wire x1="53.34" y1="53.34" x2="53.34" y2="73.66" width="0.1524" layer="91"/>
<pinref part="U$3" gate="G$1" pin="P$6"/>
<wire x1="53.34" y1="73.66" x2="76.2" y2="73.66" width="0.1524" layer="91"/>
</segment>
</net>
<net name="N$6" class="0">
<segment>
<pinref part="U$1" gate="G$1" pin="ECHO"/>
<wire x1="17.78" y1="55.88" x2="48.26" y2="55.88" width="0.1524" layer="91"/>
<wire x1="48.26" y1="55.88" x2="48.26" y2="71.12" width="0.1524" layer="91"/>
<pinref part="U$3" gate="G$1" pin="P$7"/>
<wire x1="48.26" y1="71.12" x2="76.2" y2="71.12" width="0.1524" layer="91"/>
</segment>
</net>
<net name="N$7" class="0">
<segment>
<pinref part="U$3" gate="G$1" pin="P$12"/>
<wire x1="76.2" y1="58.42" x2="58.42" y2="58.42" width="0.1524" layer="91"/>
<wire x1="58.42" y1="58.42" x2="58.42" y2="20.32" width="0.1524" layer="91"/>
<wire x1="58.42" y1="20.32" x2="154.94" y2="20.32" width="0.1524" layer="91"/>
<wire x1="154.94" y1="20.32" x2="154.94" y2="55.88" width="0.1524" layer="91"/>
<pinref part="U$2" gate="G$1" pin="TRIG"/>
<wire x1="154.94" y1="55.88" x2="175.26" y2="55.88" width="0.1524" layer="91"/>
</segment>
</net>
<net name="N$8" class="0">
<segment>
<pinref part="U$2" gate="G$1" pin="ECHO"/>
<wire x1="175.26" y1="53.34" x2="160.02" y2="53.34" width="0.1524" layer="91"/>
<wire x1="160.02" y1="53.34" x2="160.02" y2="25.4" width="0.1524" layer="91"/>
<wire x1="160.02" y1="25.4" x2="60.96" y2="25.4" width="0.1524" layer="91"/>
<wire x1="60.96" y1="25.4" x2="60.96" y2="55.88" width="0.1524" layer="91"/>
<pinref part="U$3" gate="G$1" pin="P$13"/>
<wire x1="60.96" y1="55.88" x2="76.2" y2="55.88" width="0.1524" layer="91"/>
</segment>
</net>
</nets>
</sheet>
</sheets>
</schematic>
</drawing>
<compatibility>
<note version="6.3" minversion="6.2.2" severity="warning">
Since Version 6.2.2 text objects can contain more than one line,
which will not be processed correctly with this version.
</note>
<note version="8.2" severity="warning">
Since Version 8.2, EAGLE supports online libraries. The ids
of those online libraries will not be understood (or retained)
with this version.
</note>
<note version="8.3" severity="warning">
Since Version 8.3, EAGLE supports URNs for individual library
assets (packages, symbols, and devices). The URNs of those assets
will not be understood (or retained) with this version.
</note>
<note version="8.3" severity="warning">
Since Version 8.3, EAGLE supports the association of 3D packages
with devices in libraries, schematics, and board files. Those 3D
packages will not be understood (or retained) with this version.
</note>
</compatibility>
</eagle>
